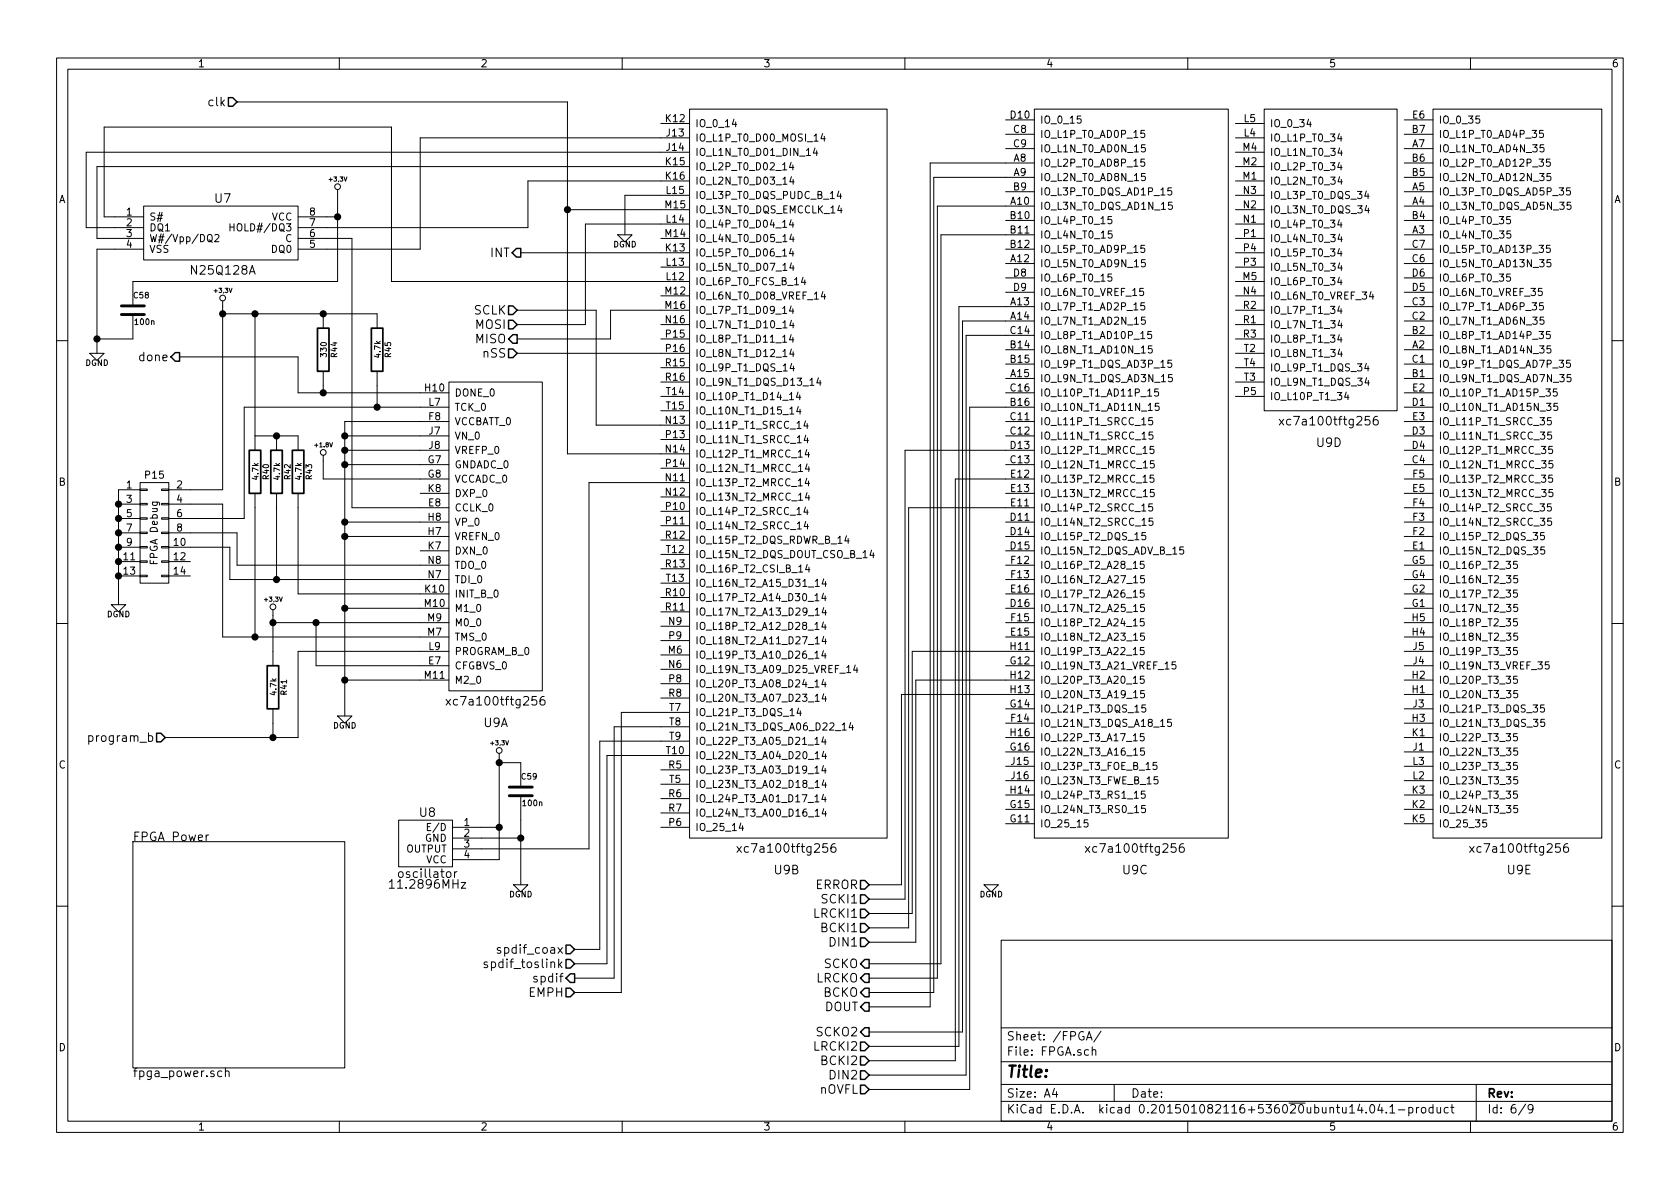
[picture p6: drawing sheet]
EESchema Schematic File Version 2
LIBS:power
LIBS:device
LIBS:transistors
LIBS:conn
LIBS:linear
LIBS:regul
LIBS:74xx
LIBS:cmos4000
LIBS:adc-dac
LIBS:memory
LIBS:xilinx
LIBS:special
LIBS:microcontrollers
LIBS:dsp
LIBS:microchip
LIBS:analog_switches
LIBS:motorola
LIBS:texas
LIBS:intel
LIBS:audio
LIBS:interface
LIBS:digital-audio
LIBS:philips
LIBS:display
LIBS:cypress
LIBS:siliconi
LIBS:opto
LIBS:atmel
LIBS:contrib
LIBS:valves
LIBS:energymicro-efm32
LIBS:preamp
LIBS:preamp-cache
EELAYER 25 0
EELAYER END
$Descr A4 11693 8268
encoding utf-8
Sheet 6 9
Title ""
Date ""
Rev ""
Comp ""
Comment1 ""
Comment2 ""
Comment3 ""
Comment4 ""
$EndDescr
$Comp
L xc7a100tftg256 U9
U 1 1
P 3450 4800
F 0 "U9" H 3450 4575 60  0000 C CNN
F 1 "xc7a100tftg256" H 3450 4725 60  0000 C CNN
F 2 "pre:FTG256" H 2175 4975 60  0001 C CNN
F 3 "" H 2175 4975 60  0000 C CNN
	1    3450 4800
	1    0    0    -1  
$EndComp
$Comp
L xc7a100tftg256 U9
U 2 1
P 5475 5825
F 0 "U9" H 5475 5600 60  0000 C CNN
F 1 "xc7a100tftg256" H 5475 5750 60  0000 C CNN
F 2 "pre:FTG256" H 4200 6000 60  0001 C CNN
F 3 "" H 4200 6000 60  0000 C CNN
	2    5475 5825
	1    0    0    -1  
$EndComp
$Comp
L xc7a100tftg256 U9
U 4 1
P 9250 2850
F 0 "U9" H 9250 2625 60  0000 C CNN
F 1 "xc7a100tftg256" H 9250 2775 60  0000 C CNN
F 2 "pre:FTG256" H 7975 3025 60  0001 C CNN
F 3 "" H 7975 3025 60  0000 C CNN
	4    9250 2850
	1    0    0    -1  
$EndComp
$Comp
L xc7a100tftg256 U9
U 5 1
P 10575 5825
F 0 "U9" H 10575 5600 60  0000 C CNN
F 1 "xc7a100tftg256" H 10575 5750 60  0000 C CNN
F 2 "pre:FTG256" H 9300 6000 60  0001 C CNN
F 3 "" H 9300 6000 60  0000 C CNN
	5    10575 5825
	1    0    0    -1  
$EndComp
$Sheet
S 925  5850 1475 1575
U 5479DA42
F0 "FPGA Power" 60
F1 "fpga_power.sch" 60
$EndSheet
$Comp
L CONN_02X07 P15
U 1 1
P 1075 3700
F 0 "P15" H 1075 4100 50  0000 C CNN
F 1 "FPGA Debug" V 1075 3700 50  0000 C CNN
F 2 "pre:FPGA_debug" H 1075 2500 60  0001 C CNN
F 3 "" H 1075 2500 60  0000 C CNN
	1    1075 3700
	1    0    0    -1  
$EndComp
$Comp
L DGND #PWR065
U 1 1
P 825 4200
F 0 "#PWR065" H 825 4200 40  0001 C CNN
F 1 "DGND" H 825 4130 40  0000 C CNN
F 2 "" H 825 4200 60  0000 C CNN
F 3 "" H 825 4200 60  0000 C CNN
	1    825  4200
	1    0    0    -1  
$EndComp
$Comp
L +3,3V #PWR066
U 1 1
P 1550 2125
F 0 "#PWR066" H 1550 2085 30  0001 C CNN
F 1 "+3,3V" H 1550 2235 30  0000 C CNN
F 2 "" H 1550 2125 60  0000 C CNN
F 3 "" H 1550 2125 60  0000 C CNN
	1    1550 2125
	1    0    0    -1  
$EndComp
Text HLabel 1250 2475 0    60   Output ~ 0
done
$Comp
L N25Q128A U7
U 1 1
P 1550 1800
F 0 "U7" H 1550 2225 60  0000 C CNN
F 1 "N25Q128A" H 1550 1725 60  0000 C CNN
F 2 "pre:SOIJ-8_5.3x5.3mm_Pitch1.27mm" H 1550 1725 60  0001 C CNN
F 3 "" H 1550 1725 60  0000 C CNN
	1    1550 1800
	1    0    0    -1  
$EndComp
$Comp
L +3,3V #PWR067
U 1 1
P 2350 1350
F 0 "#PWR067" H 2350 1310 30  0001 C CNN
F 1 "+3,3V" H 2350 1460 30  0000 C CNN
F 2 "" H 2350 1350 60  0000 C CNN
F 3 "" H 2350 1350 60  0000 C CNN
	1    2350 1350
	1    0    0    -1  
$EndComp
$Comp
L DGND #PWR068
U 1 1
P 675 2450
F 0 "#PWR068" H 675 2450 40  0001 C CNN
F 1 "DGND" H 675 2380 40  0000 C CNN
F 2 "" H 675 2450 60  0000 C CNN
F 3 "" H 675 2450 60  0000 C CNN
	1    675  2450
	1    0    0    -1  
$EndComp
Text HLabel 1650 700  0    60   Input ~ 0
clk
$Comp
L C C58
U 1 1
P 925 2150
F 0 "C58" H 925 2250 40  0000 L CNN
F 1 "100n" H 931 2065 40  0000 L CNN
F 2 "Capacitors_SMD:C_0603_HandSoldering" H 963 2000 30  0001 C CNN
F 3 "" H 925 2150 60  0000 C CNN
	1    925  2150
	1    0    0    -1  
$EndComp
$Comp
L DGND #PWR069
U 1 1
P 2400 4975
F 0 "#PWR069" H 2400 4975 40  0001 C CNN
F 1 "DGND" H 2400 4905 40  0000 C CNN
F 2 "" H 2400 4975 60  0000 C CNN
F 3 "" H 2400 4975 60  0000 C CNN
	1    2400 4975
	1    0    0    -1  
$EndComp
$Comp
L +3,3V #PWR070
U 1 1
P 1900 4275
F 0 "#PWR070" H 1900 4235 30  0001 C CNN
F 1 "+3,3V" H 1900 4385 30  0000 C CNN
F 2 "" H 1900 4275 60  0000 C CNN
F 3 "" H 1900 4275 60  0000 C CNN
	1    1900 4275
	1    0    0    -1  
$EndComp
Text HLabel 1150 5125 0    60   Input ~ 0
program_b
$Comp
L R R41
U 1 1
P 1900 4775
F 0 "R41" V 1980 4775 40  0000 C CNN
F 1 "4.7k" V 1907 4776 40  0000 C CNN
F 2 "Resistors_SMD:R_0805_HandSoldering" V 1830 4775 30  0001 C CNN
F 3 "" H 1900 4775 30  0000 C CNN
	1    1900 4775
	1    0    0    -1  
$EndComp
$Comp
L R R43
U 1 1
P 2075 3275
F 0 "R43" V 2155 3275 40  0000 C CNN
F 1 "4.7k" V 2082 3276 40  0000 C CNN
F 2 "Resistors_SMD:R_0805_HandSoldering" V 2005 3275 30  0001 C CNN
F 3 "" H 2075 3275 30  0000 C CNN
	1    2075 3275
	1    0    0    -1  
$EndComp
$Comp
L R R44
U 1 1
P 2250 2425
F 0 "R44" V 2330 2425 40  0000 C CNN
F 1 "330" V 2257 2426 40  0000 C CNN
F 2 "Resistors_SMD:R_0805_HandSoldering" V 2180 2425 30  0001 C CNN
F 3 "" H 2250 2425 30  0000 C CNN
	1    2250 2425
	1    0    0    -1  
$EndComp
$Comp
L DGND #PWR071
U 1 1
P 4350 1625
F 0 "#PWR071" H 4350 1625 40  0001 C CNN
F 1 "DGND" H 4350 1555 40  0000 C CNN
F 2 "" H 4350 1625 60  0000 C CNN
F 3 "" H 4350 1625 60  0000 C CNN
	1    4350 1625
	1    0    0    -1  
$EndComp
$Comp
L +1.8V #PWR072
U 1 1
P 2250 3200
F 0 "#PWR072" H 2250 3340 20  0001 C CNN
F 1 "+1.8V" H 2250 3310 30  0000 C CNN
F 2 "" H 2250 3200 60  0000 C CNN
F 3 "" H 2250 3200 60  0000 C CNN
	1    2250 3200
	1    0    0    -1  
$EndComp
$Comp
L R R42
U 1 1
P 1925 3275
F 0 "R42" V 2005 3275 40  0000 C CNN
F 1 "4.7k" V 1932 3276 40  0000 C CNN
F 2 "Resistors_SMD:R_0805_HandSoldering" V 1855 3275 30  0001 C CNN
F 3 "" H 1925 3275 30  0000 C CNN
	1    1925 3275
	1    0    0    -1  
$EndComp
$Comp
L R R40
U 1 1
P 1775 3275
F 0 "R40" V 1855 3275 40  0000 C CNN
F 1 "4.7k" V 1782 3276 40  0000 C CNN
F 2 "Resistors_SMD:R_0805_HandSoldering" V 1705 3275 30  0001 C CNN
F 3 "" H 1775 3275 30  0000 C CNN
	1    1775 3275
	1    0    0    -1  
$EndComp
$Comp
L R R45
U 1 1
P 2625 2425
F 0 "R45" V 2705 2425 40  0000 C CNN
F 1 "4.7k" V 2632 2426 40  0000 C CNN
F 2 "Resistors_SMD:R_0805_HandSoldering" V 2555 2425 30  0001 C CNN
F 3 "" H 2625 2425 30  0000 C CNN
	1    2625 2425
	1    0    0    -1  
$EndComp
Text HLabel 6050 6350 0    60   Input ~ 0
LRCKI1
Text HLabel 6050 6450 0    60   Input ~ 0
BCKI1
Text HLabel 6050 6550 0    60   Input ~ 0
DIN1
Text HLabel 6050 7000 0    60   Output ~ 0
DOUT
Text HLabel 6050 6250 0    60   Input ~ 0
SCKI1
$Comp
L xc7a100tftg256 U9
U 3 1
P 7900 5825
F 0 "U9" H 7900 5600 60  0000 C CNN
F 1 "xc7a100tftg256" H 7900 5750 60  0000 C CNN
F 2 "pre:FTG256" H 6625 6000 60  0001 C CNN
F 3 "" H 6625 6000 60  0000 C CNN
	3    7900 5825
	1    0    0    -1  
$EndComp
Text HLabel 6050 6700 0    60   Output ~ 0
SCKO
Text HLabel 6050 6800 0    60   Output ~ 0
LRCKO
Text HLabel 6050 6900 0    60   Output ~ 0
BCKO
$Comp
L oscillator U8
U 1 1
P 3150 6025
F 0 "U8" H 3325 6400 60  0000 C CNN
F 1 "oscillator" H 3325 5975 60  0000 C CNN
F 2 "pre:OSC_SMD" H 3150 6050 60  0001 C CNN
F 3 "" H 3150 6050 60  0000 C CNN
F 4 "11.2896MHz" H 3325 5900 60  0000 C CNN "Note"
	1    3150 6025
	-1   0    0    -1  
$EndComp
$Comp
L +3,3V #PWR073
U 1 1
P 3475 5275
F 0 "#PWR073" H 3475 5235 30  0001 C CNN
F 1 "+3,3V" H 3475 5385 30  0000 C CNN
F 2 "" H 3475 5275 60  0000 C CNN
F 3 "" H 3475 5275 60  0000 C CNN
	1    3475 5275
	1    0    0    -1  
$EndComp
$Comp
L C C59
U 1 1
P 3625 5500
F 0 "C59" H 3625 5600 40  0000 L CNN
F 1 "100n" H 3631 5415 40  0000 L CNN
F 2 "Capacitors_SMD:C_0603_HandSoldering" H 3663 5350 30  0001 C CNN
F 3 "" H 3625 5500 60  0000 C CNN
	1    3625 5500
	1    0    0    -1  
$EndComp
Text HLabel 3600 2150 0    60   Input ~ 0
SCLK
Text HLabel 3600 2250 0    60   Input ~ 0
MOSI
Text HLabel 3600 2350 0    60   Output ~ 0
MISO
Text HLabel 3600 2450 0    60   Input ~ 0
nSS
Text HLabel 6050 7175 0    60   Output ~ 0
SCKO2
Text HLabel 6050 7275 0    60   Input ~ 0
LRCKI2
Text HLabel 6050 7375 0    60   Input ~ 0
BCKI2
Text HLabel 6050 7475 0    60   Input ~ 0
DIN2
Text HLabel 6050 7575 0    60   Input ~ 0
nOVFL
Text HLabel 3625 1750 0    60   Output ~ 0
INT
$Comp
L DGND #PWR075
U 1 1
P 3625 6150
F 0 "#PWR075" H 3625 6150 40  0001 C CNN
F 1 "DGND" H 3625 6080 40  0000 C CNN
F 2 "" H 3625 6150 60  0000 C CNN
F 3 "" H 3625 6150 60  0000 C CNN
	1    3625 6150
	1    0    0    -1  
$EndComp
Wire Wire Line
	825  3400 825  4200
Connection ~ 825  3500
Connection ~ 825  3600
Connection ~ 825  3700
Connection ~ 825  3800
Connection ~ 825  3900
Connection ~ 825  4000
Wire Wire Line
	1550 2125 1550 3400
Wire Wire Line
	1550 3400 1325 3400
Wire Wire Line
	1550 4425 2925 4425
Wire Wire Line
	1550 4425 1550 3500
Wire Wire Line
	1550 3500 1325 3500
Wire Wire Line
	1325 3600 1700 3600
Wire Wire Line
	1700 3600 1700 2825
Wire Wire Line
	1700 2825 2925 2825
Wire Wire Line
	1325 3700 1650 3700
Wire Wire Line
	1650 3700 1650 3925
Wire Wire Line
	1650 3925 2925 3925
Wire Wire Line
	1325 3800 1600 3800
Wire Wire Line
	1600 3800 1600 4025
Wire Wire Line
	1600 4025 2925 4025
Wire Wire Line
	1250 2475 2075 2475
Wire Wire Line
	2075 2475 2075 2725
Wire Wire Line
	2075 2725 2925 2725
Wire Wire Line
	675  1725 675  2450
Wire Wire Line
	675  1725 800  1725
Wire Wire Line
	2925 3525 2450 3525
Wire Wire Line
	2450 3525 2450 1650
Wire Wire Line
	2450 1650 2275 1650
Wire Wire Line
	1650 700  3950 700 
Wire Wire Line
	3950 1450 4600 1450
Wire Wire Line
	4600 950  2925 950 
Wire Wire Line
	2925 950  2925 1725
Wire Wire Line
	2925 1725 2275 1725
Wire Wire Line
	4600 1050 600  1050
Wire Wire Line
	600  1050 600  1575
Wire Wire Line
	600  1575 800  1575
Wire Wire Line
	4600 1150 675  1150
Wire Wire Line
	675  1150 675  1650
Wire Wire Line
	675  1650 800  1650
Wire Wire Line
	4600 1250 3675 1250
Wire Wire Line
	3675 1250 3675 1575
Wire Wire Line
	3675 1575 2275 1575
Wire Wire Line
	4600 1950 2725 1950
Wire Wire Line
	2725 1950 2725 875 
Wire Wire Line
	2725 875  725  875 
Wire Wire Line
	725  875  725  1500
Wire Wire Line
	725  1500 800  1500
Wire Wire Line
	925  2350 675  2350
Connection ~ 675  2350
Wire Wire Line
	2350 1950 925  1950
Wire Wire Line
	2350 1350 2350 1950
Wire Wire Line
	2350 1500 2275 1500
Connection ~ 2350 1500
Wire Wire Line
	2400 2925 2400 4975
Wire Wire Line
	2925 4225 2400 4225
Wire Wire Line
	2925 4725 2400 4725
Connection ~ 2400 4725
Wire Wire Line
	2925 4525 2075 4525
Wire Wire Line
	2075 4525 2075 5125
Wire Wire Line
	2075 5125 1150 5125
Wire Wire Line
	2925 2925 2400 2925
Connection ~ 2400 4225
Wire Wire Line
	1550 2175 2625 2175
Connection ~ 1550 2175
Wire Wire Line
	2250 2675 2250 2725
Connection ~ 2250 2725
Wire Wire Line
	2925 4625 2200 4625
Wire Wire Line
	2200 4625 2200 4325
Connection ~ 2200 4325
Wire Wire Line
	2925 3025 2400 3025
Connection ~ 2400 3025
Wire Wire Line
	2925 3625 2400 3625
Connection ~ 2400 3625
Wire Wire Line
	2925 3725 2400 3725
Connection ~ 2400 3725
Wire Wire Line
	2925 3125 2400 3125
Connection ~ 2400 3125
Wire Wire Line
	2925 3225 2400 3225
Connection ~ 2400 3225
Wire Wire Line
	2925 3325 2250 3325
Wire Wire Line
	2250 3325 2250 3200
Wire Wire Line
	2925 4125 2075 4125
Wire Wire Line
	2075 4125 2075 3525
Wire Wire Line
	1925 3525 1925 4025
Connection ~ 1925 4025
Wire Wire Line
	1775 3525 1775 4425
Connection ~ 1775 4425
Wire Wire Line
	1900 4325 2925 4325
Wire Wire Line
	1900 4275 1900 4525
Wire Wire Line
	1900 5125 1900 5025
Connection ~ 1900 5125
Connection ~ 1900 4325
Connection ~ 2250 2175
Wire Wire Line
	2625 2675 2625 2825
Connection ~ 2625 2825
Wire Wire Line
	1775 3025 2075 3025
Connection ~ 1925 3025
Wire Wire Line
	1775 3025 1775 2175
Connection ~ 1775 2175
Wire Wire Line
	3475 5275 3475 5975
Wire Wire Line
	3475 5975 3350 5975
Wire Wire Line
	3350 5750 3475 5750
Connection ~ 3475 5750
Wire Wire Line
	3625 5300 3475 5300
Connection ~ 3475 5300
Wire Wire Line
	3625 5700 3625 6150
Wire Wire Line
	3950 700  3950 3150
Wire Wire Line
	3950 3150 4600 3150
Connection ~ 3950 1450
Wire Wire Line
	3625 5825 3350 5825
Connection ~ 3625 5825
Wire Wire Line
	3350 5900 4100 5900
Wire Wire Line
	4100 5900 4100 3350
Wire Wire Line
	4100 3350 4600 3350
Wire Wire Line
	3600 2150 4150 2150
Wire Wire Line
	4150 2150 4150 2950
Wire Wire Line
	4150 2950 4600 2950
Wire Wire Line
	3600 2450 4600 2450
Wire Wire Line
	3600 2350 4250 2350
Wire Wire Line
	4250 2350 4250 2150
Wire Wire Line
	4250 2150 4600 2150
Wire Wire Line
	4075 2250 3600 2250
Wire Wire Line
	4600 1550 4075 1550
Wire Wire Line
	4075 1550 4075 2250
Wire Wire Line
	4350 1350 4600 1350
Wire Wire Line
	4600 1750 3625 1750
Wire Wire Line
	6050 6250 6300 6250
Wire Wire Line
	6300 6250 6300 3125
Wire Wire Line
	6300 3125 7000 3125
Wire Wire Line
	6050 6450 6325 6450
Wire Wire Line
	6325 6450 6325 3525
Wire Wire Line
	6325 3525 7000 3525
Wire Wire Line
	6050 7375 6650 7375
Wire Wire Line
	6650 7375 6650 3325
Wire Wire Line
	6650 3325 7000 3325
Wire Wire Line
	6050 6350 6350 6350
Wire Wire Line
	6350 6350 6350 4525
Wire Wire Line
	6350 4525 7000 4525
Wire Wire Line
	7000 4725 6375 4725
Wire Wire Line
	6375 4725 6375 6550
Wire Wire Line
	6375 6550 6050 6550
Wire Wire Line
	6050 7000 6475 7000
Wire Wire Line
	6475 7000 6475 1125
Wire Wire Line
	6475 1125 7000 1125
Wire Wire Line
	6050 6900 6500 6900
Wire Wire Line
	6500 6900 6500 1225
Wire Wire Line
	6500 1225 7000 1225
Wire Wire Line
	6050 6800 6525 6800
Wire Wire Line
	6525 6800 6525 1425
Wire Wire Line
	6525 1425 7000 1425
Wire Wire Line
	6050 6700 6550 6700
Wire Wire Line
	6550 6700 6550 1625
Wire Wire Line
	6550 1625 7000 1625
Wire Wire Line
	6050 7275 6675 7275
Wire Wire Line
	6675 7275 6675 2125
Wire Wire Line
	6675 2125 7000 2125
Wire Wire Line
	6050 7175 6700 7175
Wire Wire Line
	6700 7175 6700 2225
Wire Wire Line
	6700 2225 7000 2225
Wire Wire Line
	6050 7475 6725 7475
Wire Wire Line
	6725 7475 6725 2325
Wire Wire Line
	6725 2325 7000 2325
Wire Wire Line
	6050 7575 6750 7575
Wire Wire Line
	6750 7575 6750 2825
Wire Wire Line
	6750 2825 7000 2825
Text HLabel 6050 6150 0    60   Input ~ 0
ERROR
Wire Wire Line
	6050 6150 6275 6150
Wire Wire Line
	6275 6150 6275 4825
Wire Wire Line
	6275 4825 7000 4825
Text HLabel 4000 6600 0    60   Input ~ 0
spdif_coax
Text HLabel 4000 6700 0    60   Input ~ 0
spdif_toslink
Text HLabel 4000 6800 0    60   Output ~ 0
spdif
Wire Wire Line
	4175 6600 4000 6600
Wire Wire Line
	4225 6700 4000 6700
Text HLabel 4000 6900 0    60   Input ~ 0
EMPH
Wire Wire Line
	4225 6700 4225 5250
Wire Wire Line
	4225 5250 4600 5250
Wire Wire Line
	4325 6900 4325 4950
Wire Wire Line
	4325 4950 4600 4950
Wire Wire Line
	4275 5050 4275 6800
Wire Wire Line
	4275 5050 4600 5050
Wire Wire Line
	4175 6600 4175 5150
Wire Wire Line
	4175 5150 4600 5150
Wire Wire Line
	4350 1350 4350 1625
Wire Wire Line
	4275 6800 4000 6800
Wire Wire Line
	4325 6900 4000 6900
$EndSCHEMATC
